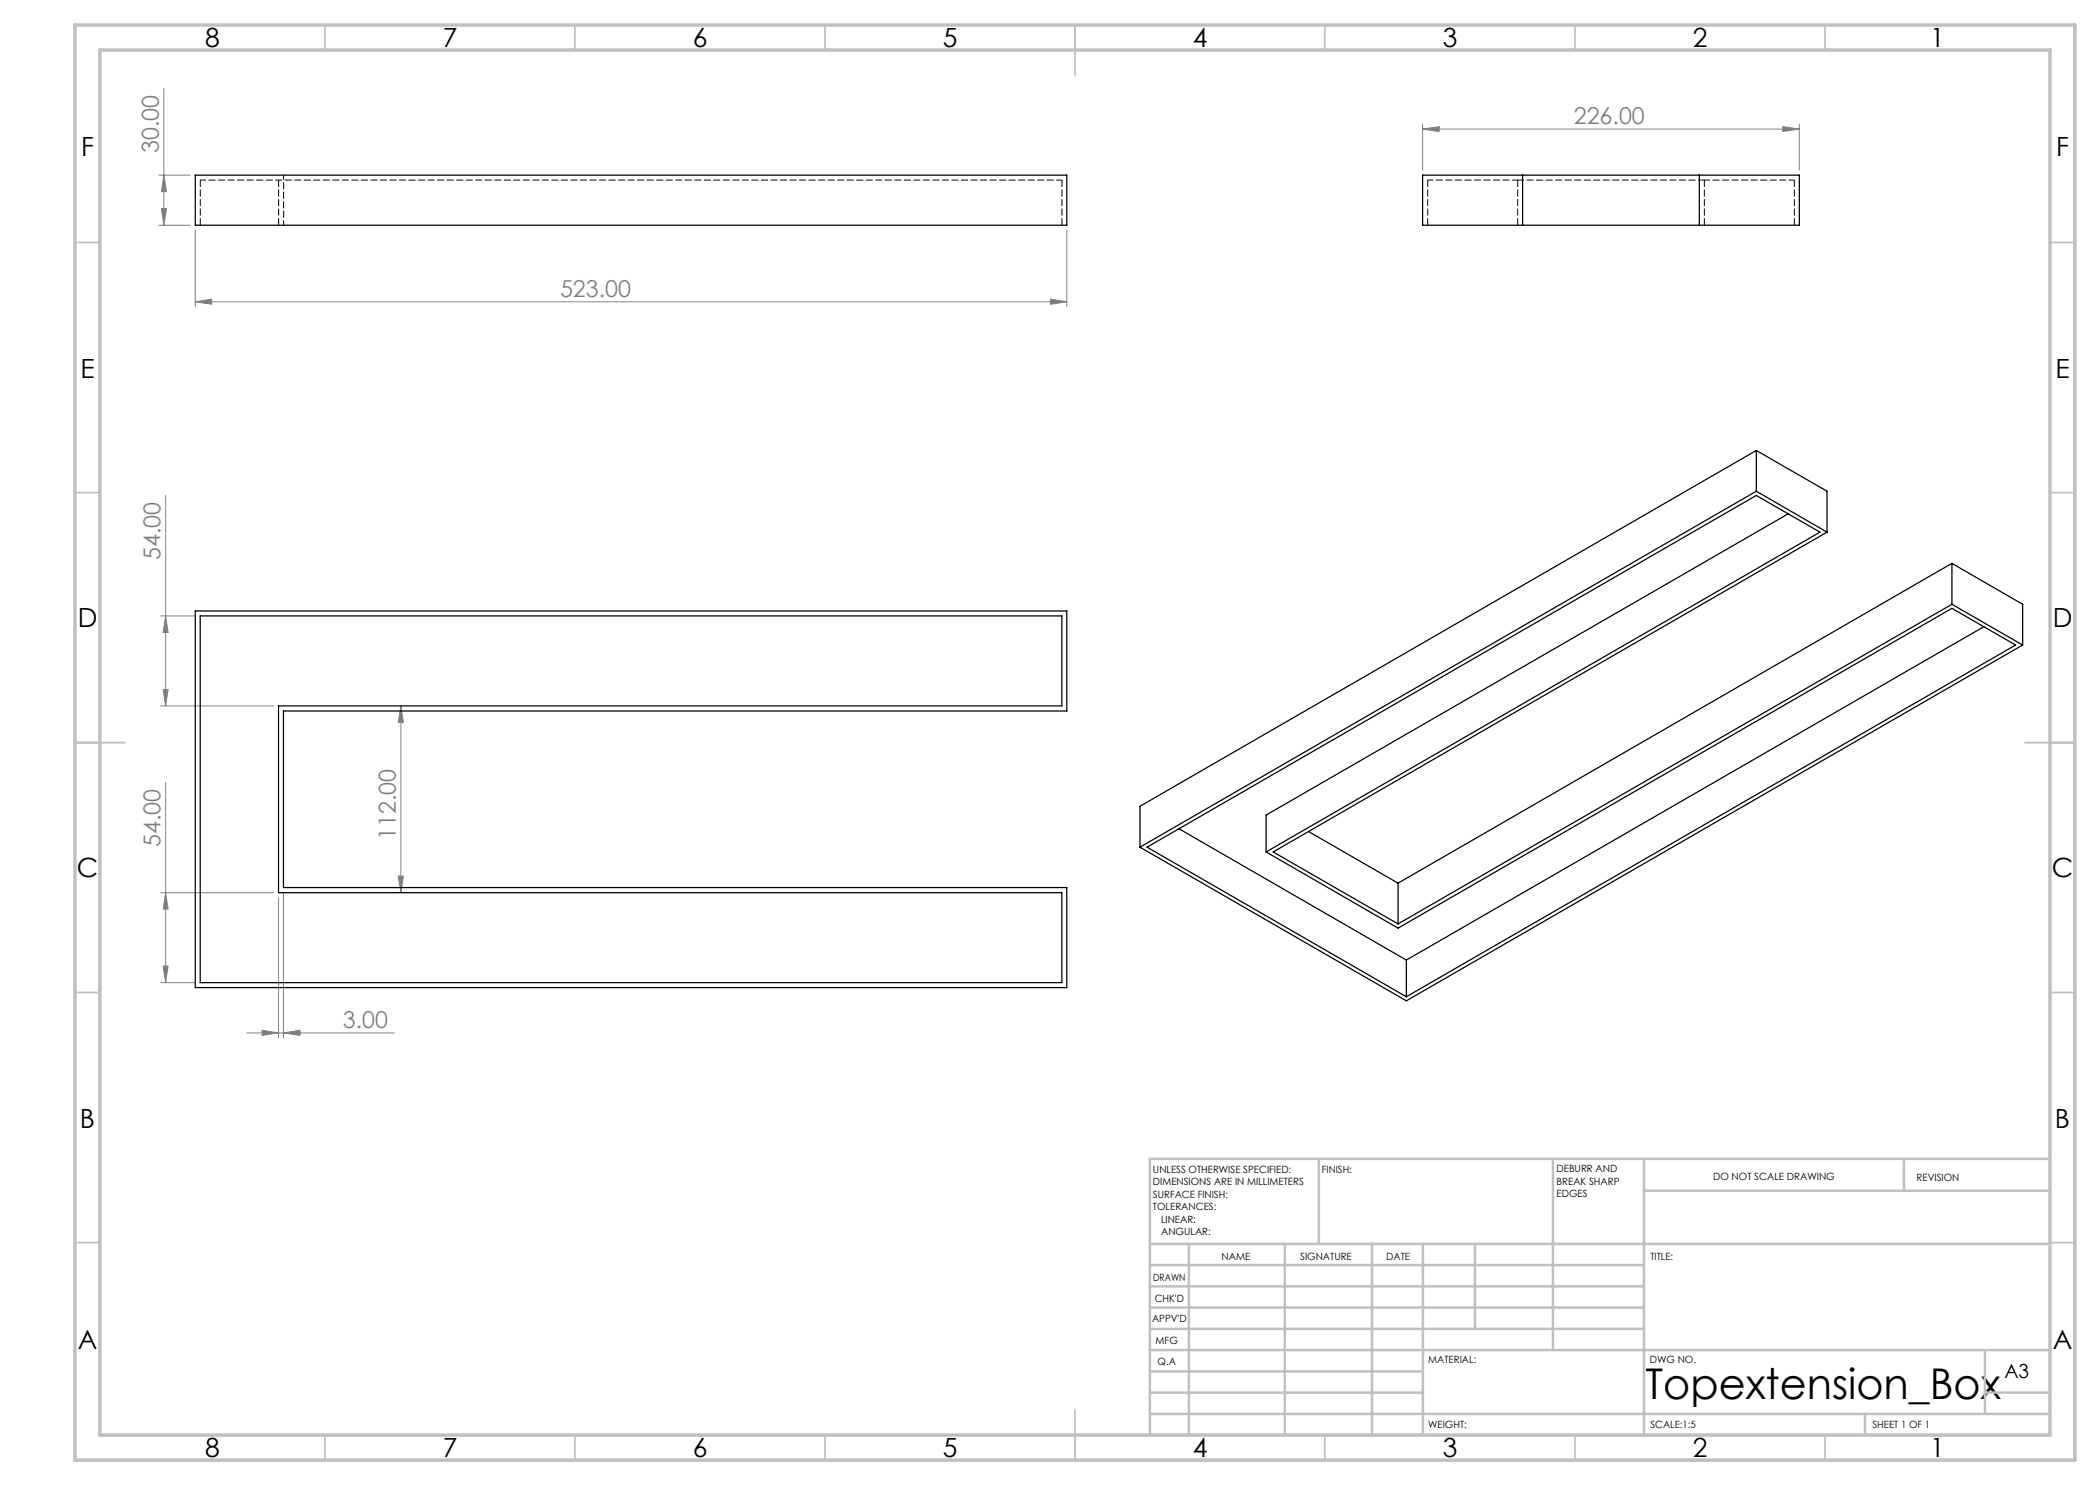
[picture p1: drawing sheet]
<svg xmlns="http://www.w3.org/2000/svg" width="420mm" height="297mm" viewBox="0 0 420 297" stroke-linecap="round" stroke-linejoin="round" font-family="sans-serif">
<g fill="none" stroke="#808080" stroke-width=".2">
<path d="M32.8 17.7v27.3M31.8 35h6.2M32.8 35l.5 3.3h-1zM284.5 25.8l3.3-.5v1zM284.5 24.8v9.2M284.5 25.8h75.4M356.6 25.3l3.3 .5-3.3 .5zM359.9 24.8v9.2M31.8 45h6.2M32.3 41.7h1l-.5 3.3zM39.1 46v15.3M210.1 59.8l3.3 .6-3.3 .5z"/>
<path d="M213.4 46v15.3M39.1 60.4l3.2-.6v1.1zM39.1 60.4h174.3M33.1 99.1v42.1M32.1 123.2h7M32.6 137.9h1l-.5 3.3zM33.1 123.2l.5 3.3h-1zM32.1 141.2h22.6M33.1 156.5v40M80.2 141.2l.5 3.3h-1zM80.2 141.2v37.3M32.1 178.5h22.6"/>
<path d="M33.1 178.5l.5 3.3h-1zM55.7 179.5v28.1M56.7 178.5v29.1M79.7 175.2h1l-.5 3.3zM32.1 196.5h7M32.6 193.2h1l-.5 3.3zM49.4 206.6h29.5M52.4 206.1l3.3 .5-3.3 .5zM56.7 206.6l3.3-.5v1z"/>
</g>
<g fill="none" stroke="#c0c0c0" stroke-width=".35">
<path d="M65 5v5M115 5v5M165 5v5M215 5v10M265 5v5M315 5v5M365 5v5M15 48.5h5M410 48.5h5M15 98.5h5M410 98.5h5M15 148.5h10"/>
<path d="M405 148.5h10M15 198.5h5M410 198.5h5M15 248.5h5M410 248.5h5M65 287v5M115 287v5M165 287v5M215 282v10M265 287v5M315 287v5M365 287v5"/>
</g>
<g fill="none" stroke="#c0c0c0" stroke-width=".5">
<path d="M263.8 231.8v17M310.6 231.8v38.2M328.8 231.8v55.2M328.8 238.2h81.2M380.8 231.8v6.4M410 231.8h-180v55.2M230 248.8h180M230 257.3h98.8M230 253h98.8M237.8 248.8v38.2M257 248.8v38.2M274.4 248.8v38.2"/>
<path d="M284.6 248.8v38.2M295 248.8v17M230 265.8h98.8M230 261.5h98.8M230 278.5h54.6M230 274.3h54.6M230 270h180M397 278.5h13M397 270v12.8M230 282.8h180M373 282.8v4.2"/>
</g>
<path d="M15 5h400v287h-400zM20 10h390v277h-390z" fill="none" stroke="#c0c0c0" stroke-width=".7"/>
<g fill="#808080">
<path d="M356.6 25.3l3.3 .5-3.3 .5zM284.5 25.8l3.3-.5v1z"/>
<path d="M39.1 60.4l3.2-.6v1.1zM210.1 59.8l3.3 .6-3.3 .5z"/>
<path d="M32.8 35l.5 3.3h-1zM32.3 41.7h1l-.5 3.3zM80.2 141.2l.5 3.3h-1zM79.7 175.2h1l-.5 3.3zM33.1 123.2l.5 3.3h-1zM32.6 137.9h1l-.5 3.3zM33.1 178.5l.5 3.3h-1zM32.6 193.2h1l-.5 3.3z"/>
<path d="M52.4 206.1l3.3 .5-3.3 .5zM56.7 206.6l3.3-.5v1z"/>
</g>
<g fill="none" stroke="#000" stroke-width=".25">
<path d="M39.1 35h174.3v10h-174.3zM284.5 35h75.4v10h-75.4zM304.5 35v10M339.9 35v10M351.3 98.2l14.1 8.2M351.3 98.2l-123.3 71.2M351.3 90.1l14.1 8.1v8.2M351.3 90.1v8.1M351.3 90.1l-123.3 71.2v8.1M357.6 102.8l-104.4 60.2v7.4M365.4 106.4l-110.8 64 25 14.4M390.4 112.7l14.1 8.2v8.1"/>
<path d="M390.4 112.7v8.2M390.4 112.7l-110.8 63.9M39.1 122.2h174.3v20h-156.7v35.3h156.7v20h-174.3zM40 123.2h172.4v18h-156.7v37.3h156.7v18h-172.4zM390.4 120.9l14.1 8.1M390.4 120.9l-110.8 63.9M396.8 125.3l-115.5 66.7M404.5 129l-123.2 71.2-53.3-30.8M235.8 165.7l45.5 26.3M253.2 170.4l110.8-64-12.7-7.3-121.9 70.3 51.9 30M253.2 170.4l26.4 15.2 110.8-63.9 12.7 7.3-121.8 70.4M261.7 166.3l17.9 10.3"/>
<path d="M279.6 176.6v8.2M281.3 192v7.4"/>
</g>
<path d="M40.1 36v9M55.7 36v9M212.4 36v9M285.5 36v9M340.9 36v9M303.5 45v-9M358.9 45v-9" fill="none" stroke="#000" stroke-width=".2" stroke-dasharray="1.3 .6" stroke-dashoffset="-.1"/>
<path d="M40.1 36h172.3M303.5 36h-18M358.9 36h-18" fill="none" stroke="#000" stroke-width=".2" stroke-dasharray="1.3 .6" stroke-dashoffset=".2"/>
<path d="M56.7 35v10" fill="none" stroke="#000" stroke-width=".2" stroke-dasharray="1.3 .6" stroke-dashoffset=".4"/>
<path d="M303.5 36h37.4" fill="none" stroke="#000" stroke-width=".2" stroke-dasharray="1.3 .6" stroke-dashoffset=".1"/>
<text font-size="8.5" x="329.1" y="279.7">Topextension_Box</text>
<g font-size="5.3">
<text x="41" y="9.5">8</text>
<text x="88.5" y="9.5">7</text>
<text x="138.5" y="9.5">6</text>
<text x="188.5" y="9.5">5</text>
<text x="238.5" y="9.5">4</text>
<text x="288.5" y="9.5">3</text>
<text x="338.5" y="9.5">2</text>
<text x="386" y="9.5">1</text>
<text x="16.2" y="31.2">F</text>
<text x="411.2" y="31.2">F</text>
<text x="16.1" y="75.5">E</text>
<text x="411.1" y="75.5">E</text>
<text x="15.5" y="125.5">D</text>
<text x="410.5" y="125.5">D</text>
<text x="15.4" y="175.5">C</text>
<text x="410.4" y="175.5">C</text>
<text x="16" y="225.5">B</text>
<text x="411" y="225.5">B</text>
<text x="15.5" y="269.7">A</text>
<text x="410.5" y="269.7">A</text>
<text x="41" y="291.5">8</text>
<text x="88.5" y="291.5">7</text>
<text x="138.5" y="291.5">6</text>
<text x="188.5" y="291.5">5</text>
<text x="238.5" y="291.5">4</text>
<text x="288.5" y="291.5">3</text>
<text x="338.5" y="291.5">2</text>
<text x="386" y="291.5">1</text>
</g>
<g font-size="4.7" fill="#808080">
<text x="314.8" y="24.8">226.00</text>
<text x="31.8" y="30.6" transform="rotate(-90 31.8 30.6)">30.00</text>
<text x="112" y="59.3">523.00</text>
<text x="32.1" y="112" transform="rotate(-90 32.1 112)">54.00</text>
<text x="79.2" y="168" transform="rotate(-90 79.2 168)">112.00</text>
<text x="32.1" y="169.4" transform="rotate(-90 32.1 169.4)">54.00</text>
<text x="68.6" y="205.5">3.00</text>
</g>
<text font-size="3.9" x="400.9" y="275.5">A3</text>
<g font-size="2">
<text x="230.6" y="234.6">UNLESS OTHERWISE SPECIFIED:</text>
<text x="230.6" y="237.1">DIMENSIONS ARE IN MILLIMETERS</text>
<text x="230.6" y="239.6">SURFACE FINISH:</text>
<text x="264.4" y="234.6">FINISH:</text>
<text x="311.3" y="234.5">DEBURR AND</text>
<text x="311.3" y="237">BREAK SHARP</text>
<text x="311.3" y="239.5">EDGES</text>
<text x="342.6" y="236">DO NOT SCALE DRAWING</text>
<text x="383.3" y="236.2">REVISION</text>
<text x="230.6" y="242.1">TOLERANCES:</text>
<text x="232.2" y="244.6">LINEAR:</text>
<text x="232.2" y="247.1">ANGULAR:</text>
<text x="244.3" y="252">NAME</text>
<text x="260" y="251.9">SIGNATURE</text>
<text x="277.2" y="251.9">DATE</text>
<text x="330.1" y="251.9">TITLE:</text>
<text x="230.6" y="256.1">DRAWN</text>
<text x="230.9" y="260.3">CHK'D</text>
<text x="230.4" y="264.4">APPV'D</text>
<text x="231.1" y="268.8">MFG</text>
<text x="231.5" y="273">Q.A</text>
<text x="285.6" y="272.5">MATERIAL:</text>
<text x="330" y="272.5">DWG NO.</text>
<text x="285.6" y="285.5">WEIGHT:</text>
<text x="330.1" y="285.6">SCALE:1:5</text>
<text x="374.5" y="285.6">SHEET 1 OF 1</text>
</g>
</svg>
